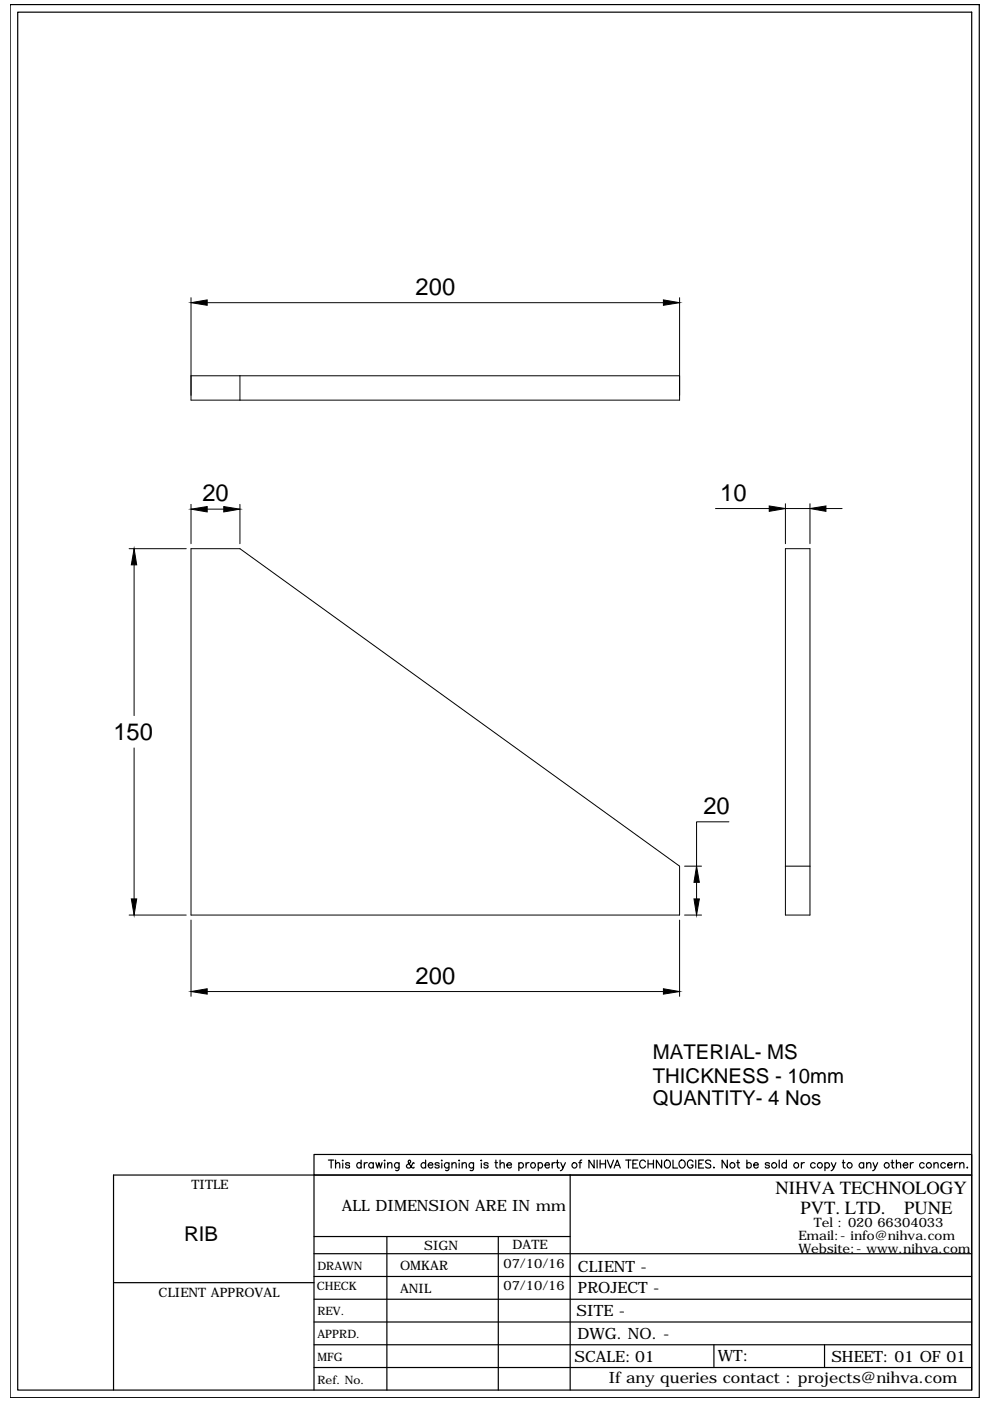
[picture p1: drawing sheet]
<svg xmlns="http://www.w3.org/2000/svg" width="210mm" height="297mm" viewBox="0 0 210 297" stroke-linecap="round" stroke-linejoin="round" font-family="sans-serif">
<!-- layer: 0 -->
<g fill="none" stroke="#000" stroke-width=".21">
<path d="M40.5 63.1v21.7h103.6v-21.7M40.5 79.7h103.6M43.9 64.2h96.8M50.9 79.7v5.1M27.4 116.3h12.1M28.4 119.8v31.9M40.5 116.3h10.4l93.2 67.3v10.4h-103.6zM40.5 106.9v8.4M43.9 108h3.5M50.9 106.9v8.4M151.7 107.8h11.4M166.5 116.3h5.2v77.7h-5.2z"/>
<path d="M166.5 106.8v8.5M166.5 107.8h5.2M171.7 106.8v8.5M175.1 107.8h3.4M28.4 158.6v32M154.5 174.2h-6.8v9.4M27.4 194h12.1M40.5 195.1v16.1M144.1 195.1v16.1M145.1 194h3.6M145.1 183.6h3.6M147.7 187.1v3.5"/>
<path d="M166.5 183.6h5.2M43.9 210.2h96.8"/>
</g>
<path d="M40.5 64.2l3.4-.6v1.1zM140.7 63.6l3.4 .6-3.4 .5zM28.4 116.3l.6 3.5h-1.2zM40.5 108l3.4-.6v1.1zM47.4 107.4l3.5 .6-3.5 .5zM163.1 107.3l3.4 .5-3.4 .6zM171.7 107.8l3.4-.5v1.1zM27.8 190.6h1.2l-.6 3.4zM147.1 190.6h1.2l-.6 3.4zM147.7 183.6l.6 3.5h-1.2zM40.5 210.2l3.4-.6v1.2zM140.7 209.6l3.4 .6-3.4 .6z" fill="#000" stroke="#000" stroke-width=".21"/>
<g fill="none" stroke="#000" stroke-width=".25">
<path d="M2.1 1h205.5v295.3h-205.5zM3.8 2.6h202.2v292.1h-202.2zM66.6 249.1v45.6M69.6 246h1.2M70.2 246v1.7M71.1 246.8l.5-.3 .4 .1v1.1M71.1 246v1.7M72.7 246v.1zM72.7 246.6v1.1M74.1 246.8a.47 .47 0 0 0-.4-.3 .47 .47 0 0 0-.4 .3l.2 .2 .6 .1v.3a.47 .47 0 0 1-.4 .3 .47 .47 0 0 1-.4-.3M76.6 246.8a.52 .52 0 0 0-.8-.1 .52 .52 0 0 0 0 .8 .52 .52 0 0 0 .8-.1M76.6 246v1.7"/>
<path d="M77.2 246.5v1.2M77.9 246.5a.52 .52 0 0 0-.7 .5M79.1 246.8a.54 .54 0 0 0-.7-.1 .54 .54 0 0 0 0 .8 .54 .54 0 0 0 .7-.1M79.1 246.5v1.2M79.7 246.5l.3 1.2 .3-1.2 .4 1.2 .3-1.2M81.6 246v.1zM81.6 246.6v1.1M82.2 246.8l.4-.3 .4 .1 .1 1.1M82.2 246.5v1.2M84.6 246.5v1.3a.45 .45 0 0 1-.7 .3M84.6 246.8a.54 .54 0 0 0-.8-.1 .54 .54 0 0 0 0 .8 .54 .54 0 0 0 .8-.1M87.8 246.7l-.2-.2-.3 .6a.57 .57 0 0 1-.5 .6 .57 .57 0 0 1-.6-.4l.1-.4 .7-.4a.33 .33 0 0 0-.2-.5h-.2a1.43 1.43 0 0 0 .9 1.7l.3-.2"/>
<path d="M90.2 246.8a.54 .54 0 0 0-.8-.1 .54 .54 0 0 0 0 .8 .54 .54 0 0 0 .8-.1M90.2 246v1.7M90.8 247h1a.5 .5 0 0 0-.6-.5 .5 .5 0 0 0-.4 .6 .52 .52 0 0 0 .4 .6 .52 .52 0 0 0 .6-.3M93.1 246.8a.51 .51 0 0 0-.9 0l.3 .2 .5 .1 .1 .3a.51 .51 0 0 1-.9 0M93.6 246h.2zM93.7 246.6v1.1M95.2 246.5l-.1 1.5-.2 .2-.4-.1M95.2 246.8a.54 .54 0 0 0-.8-.1 .54 .54 0 0 0 0 .8 .54 .54 0 0 0 .8-.1M95.8 246.8l.5-.3 .3 .1 .1 1.1M95.8 246.5v1.2M97.4 246v.1zM97.4 246.6v1.1"/>
<path d="M98 246.8l.4-.3 .4 .1 .1 1.1M98 246.5v1.2M100.4 246.5l-.1 1.5-.2 .2-.4-.1M100.4 246.8a.54 .54 0 0 0-.8-.1 .54 .54 0 0 0 0 .8 .54 .54 0 0 0 .8-.1M102.1 246v.1zM102.1 246.6v1.1M103.5 246.8a.5 .5 0 0 0-.5-.3 .5 .5 0 0 0-.4 .3l.3 .2 .5 .1 .1 .3a.5 .5 0 0 1-.5 .3 .5 .5 0 0 1-.4-.3M104.9 246.5h.6M105.1 246v1.3l.1 .3 .4 .1M106 246.8l.5-.3 .3 .1 .1 1.1M106 246v1.7M107.5 247h.9a.52 .52 0 0 0-.7-.5 .52 .52 0 0 0-.1 .9 .51 .51 0 0 0 .8 0"/>
<path d="M110 246.8a.54 .54 0 0 1 .8-.1 .54 .54 0 0 1 0 .8 .54 .54 0 0 1-.8-.1M110 246.5v1.7M111.5 246.5v1.2M112.2 246.5a.56 .56 0 0 0-.7 .5M114.1 246.8a.52 .52 0 0 1 .8-.1 .52 .52 0 0 1 0 .8 .52 .52 0 0 1-.8-.1M114.1 246.5v1.7M115.6 247h.9a.47 .47 0 0 0-.5-.5 .47 .47 0 0 0-.4 .5v.1a.49 .49 0 0 0 .3 .5 .49 .49 0 0 0 .6-.2M117.1 246.5v1.2M117.7 246.5a.52 .52 0 0 0-.6 .5M117.9 246.5h.6M118.2 246v1.3l.1 .3 .3 .1M118.9 246.5l.5 1.2 .5-1.2"/>
<path d="M119.4 247.7l-.3 .4-.3 .1M120.9 249.1v45.6M122.7 246.5h.6M123.3 246h-.3v.3v1.4M126 246v1.7l-1.1-1.7v1.7M126.6 246v1.7M127.2 246v1.7M127.2 246.8h1.2M128.4 246v1.7M128.8 246l.6 1.7 .7-1.7M130.2 247.7l.7-1.7 .6 1.7M130.5 247.1h.8"/>
<path d="M132.7 246h1.1M133.3 246v1.7M134.2 246.8h.7M135.2 246h-1v1.7h1M136.8 246.3a.64 .64 0 0 0-.7-.3 .64 .64 0 0 0-.5 .6v.4a.63 .63 0 0 0 .5 .7 .63 .63 0 0 0 .7-.5M137.4 246.8h1.1M137.4 246v1.7M138.5 246v1.7M140.3 246v1.7l-1.1-1.7v1.7M141 246.2a.63 .63 0 0 1 .7-.2 .63 .63 0 0 1 .4 .6v.4a.64 .64 0 0 1-.6 .7 .64 .64 0 0 1-.6-.7zM142.7 246v1.7h1M144.1 246.2a.63 .63 0 0 1 .7-.2 .63 .63 0 0 1 .5 .6v.4a.66 .66 0 0 1-.7 .7 .66 .66 0 0 1-.6-.7z"/>
<path d="M146.9 246.3a.58 .58 0 0 0-.7-.3 .89 .89 0 0 0-.5 .9 .89 .89 0 0 0 .8 .8 .51 .51 0 0 0 .4-.7h-.4M147.5 246v1.7M148.2 246.8h.6M149.2 246h-1v1.7h1M150.7 246.2a.61 .61 0 0 0-.6-.3 .61 .61 0 0 0-.5 .4l.2 .3 .8 .3 .1 .5a.69 .69 0 0 1-1.1 0M151.3 247.6h.1zM154.2 246v1.7l-1.1-1.7v1.7M156.2 246.5h.6M156.4 246v1.3l.1 .3 .3 .1M158.4 246.8a.52 .52 0 0 1 .7-.1 .52 .52 0 0 1 0 .8 .52 .52 0 0 1-.7-.1M158.4 246v1.7M159.8 247h1a.5 .5 0 0 0-.6-.5 .5 .5 0 0 0-.4 .6 .52 .52 0 0 0 .4 .6 .52 .52 0 0 0 .6-.3"/>
<path d="M163.1 246.8a.51 .51 0 0 0-.9 0l.3 .2 .6 .1v.3a.51 .51 0 0 1-.9 0M165.2 246v1.7M166.7 246.8a.54 .54 0 0 0-.8-.1 .54 .54 0 0 0 0 .8 .54 .54 0 0 0 .8-.1M166.7 246v1.7M169.9 246.5v1.2M170.5 246.5a.52 .52 0 0 0-.6 .5M172.8 246.8a.54 .54 0 0 0-.8-.1 .54 .54 0 0 0 0 .8 .54 .54 0 0 0 .8-.1M174.9 246.8a.54 .54 0 0 1 .8-.1 .54 .54 0 0 1 0 .8 .54 .54 0 0 1-.8-.1M174.9 246.5v1.7M176.3 246.5l.5 1.2 .4-1.2M176.8 247.7l-.6 .5M178.6 246.5h.5"/>
<path d="M178.8 246v1.3l.1 .3 .3 .1M183.1 246.8a.54 .54 0 0 0-.8-.1 .54 .54 0 0 0 0 .8 .54 .54 0 0 0 .8-.1M183.1 246.5v1.2M183.8 246.8l.3-.3 .5 .1v1.1M183.8 246.5v1.2M185.1 246.5l.5 1.2 .5-1.2M185.6 247.7l-.3 .4-.3 .1M188.9 246.5h.6M189.2 246v1.3l.1 .3 .3 .1M190.1 246.8l.3-.3 .5 .1 .1 1.1M190.1 246v1.7M191.5 247h1a.5 .5 0 0 0-.6-.5 .5 .5 0 0 0-.4 .6 .52 .52 0 0 0 .4 .6 .52 .52 0 0 0 .6-.3"/>
<path d="M193 246.5v1.2M193.7 246.5a.52 .52 0 0 0-.7 .5M195.9 246.8a.54 .54 0 0 0-.8-.1 .54 .54 0 0 0 0 .8 .54 .54 0 0 0 .8-.1M198 246.8l.4-.3 .4 .1 .1 1.1M198 246.5v1.2M200.4 246.8a.54 .54 0 0 0-.8-.1 .54 .54 0 0 0 0 .8 .54 .54 0 0 0 .8-.1M200.9 247h1a.49 .49 0 0 0-.6-.5 .49 .49 0 0 0-.4 .6 .49 .49 0 0 0 .4 .5 .49 .49 0 0 0 .6-.2M202.4 246.5v1.2M203.1 246.5a.57 .57 0 0 0-.7 .5M203.5 246.8l.4-.3 .4 .1 .1 1.1M203.5 246.5v1.2M205 247.6h.2z"/>
<path d="M24.1 271.9h42.5M66.6 275.5h139.4M66.6 270.6h139.4M66.6 265.8h139.4M66.6 262.2h54.3M82 262.2v32.5M105.6 262.2v32.5M24.1 294.7v-45.6h181.9h-139.4v-4.3h139.4v49.9M66.6 280.3h139.4M66.6 285.1h139.4M66.6 289.9h139.4M151.4 285.1v4.8"/>
<path d="M174.8 285.1v4.8"/>
<circle cx="113" cy="247" r=".55"/>
<circle cx="121.8" cy="247.1" r=".56"/>
<circle cx="155.3" cy="247.1" r=".56"/>
<circle cx="164.1" cy="247.1" r=".56"/>
<circle cx="168.8" cy="247.1" r=".56"/>
<circle cx="173.8" cy="247.1" r=".56"/>
<circle cx="180.1" cy="247.1" r=".56"/>
<circle cx="188" cy="247.1" r=".56"/>
<circle cx="196.9" cy="247.1" r=".56"/>
</g>
<g font-size="5">
<text x="88.1" y="62.5">200</text>
<text x="42.9" y="106.3">20</text>
<text x="152.7" y="106.2">10</text>
<text x="24" y="157">150</text>
<text x="149.1" y="172.6">20</text>
<text x="88.1" y="208.6">200</text>
</g>
<g font-size="4.3">
<text x="138.4" y="224.6">MATERIAL- MS</text>
<text x="138.4" y="229.5">THICKNESS - 10mm</text>
<text x="138.4" y="234.3">QUANTITY- 4 Nos</text>
<text x="39" y="263.1">RIB</text>
</g>
<g font-size="3.9">
<text x="164.4" y="253.2">NIHVA TECHNOLOGY</text>
<text x="169.7" y="257.3">PVT. LTD.</text>
<text x="191.7" y="257.3">PUNE</text>
</g>
<g font-size="3.3">
<text x="72.5" y="256.7">ALL DIMENSION ARE IN mm</text>
<text x="122.5" y="269.7">CLIENT -</text>
<text x="122.5" y="274.2">PROJECT -</text>
<text x="122.2" y="279">SITE -</text>
<text x="122.4" y="283.8">DWG. NO. -</text>
<text x="121.8" y="288.7">SCALE: 01</text>
<text x="129.1" y="293.2">If any queries contact : projects@nihva.com</text>
<text x="152.2" y="288.6">WT:</text>
<text x="176.3" y="288.7">SHEET: 01 OF 01</text>
</g>
<g font-size="2.8">
<text x="40.6" y="252.1">TITLE</text>
<text x="169.3" y="262.9">Email:- info@nihva.com</text>
<text x="172.5" y="260.2">Tel : 020 66304033</text>
<text x="84.8" y="269.4">OMKAR</text>
<text x="89.9" y="265.1">SIGN</text>
<text x="106.8" y="268.8">07/10/16</text>
<text x="108.7" y="264.9">DATE</text>
<text x="169.3" y="265.6">Website:- www.nihva.com</text>
<text x="33.6" y="275.1">CLIENT APPROVAL</text>
<text x="84.8" y="274.2">ANIL</text>
<text x="106.8" y="273.6">07/10/16</text>
</g>
<g font-size="2.5">
<text x="67.3" y="269.2">DRAWN</text>
<text x="67.2" y="273.5">CHECK</text>
<text x="67.3" y="278.9">REV.</text>
<text x="67.3" y="283.7">APPRD.</text>
<text x="67.3" y="288.5">MFG</text>
<text x="67.3" y="293.4">Ref. No.</text>
</g>
</svg>
